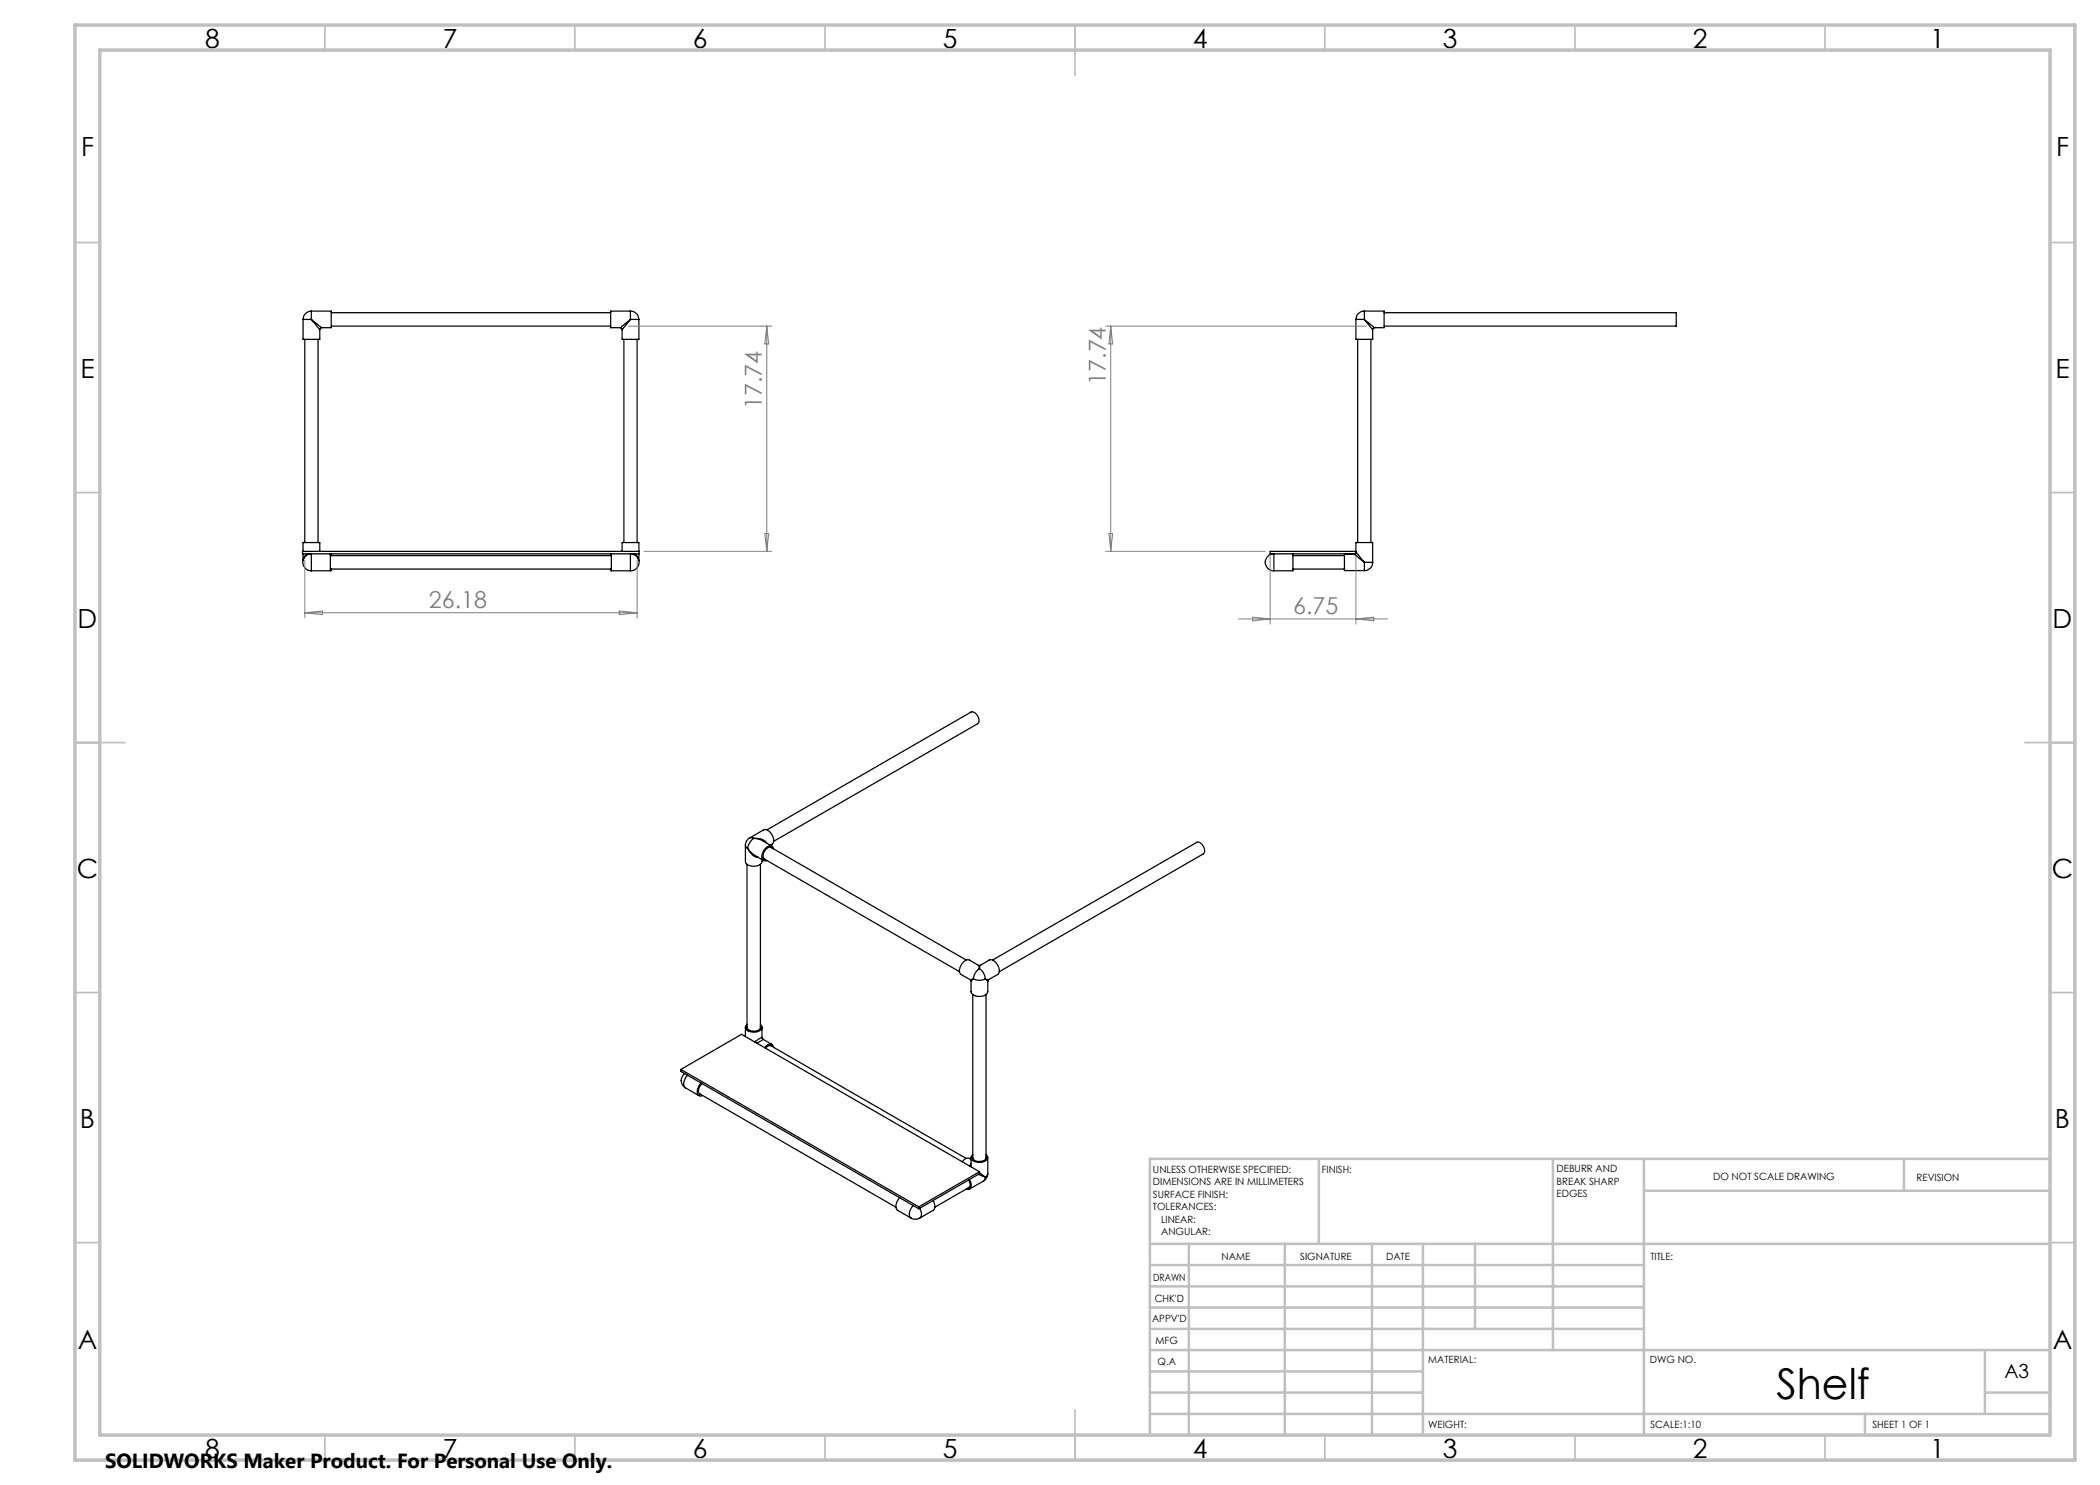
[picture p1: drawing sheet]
<svg xmlns="http://www.w3.org/2000/svg" width="420mm" height="297mm" viewBox="0 0 420 297" stroke-linecap="round" stroke-linejoin="round" font-family="sans-serif">
<g fill="none" stroke="#000" stroke-width=".25">
<path d="M60.6 63.9h1.7M60.6 63.9v4h3.4v-2M61 67.9v40.6M62.3 62.2v1.7M62.3 62.2a1.69 1.69 0 0 0-1.7 1.7M62.3 62.2h4v3.3h-2l-2-1.6M62.3 63.9l1.7 2M63.6 67.9v40.6M64.3 65.5l-.2 .1-.1 .3M66.3 65.2h55.8M66.3 62.5h55.8M124.1 65.5l.2 .1 .1 .3"/>
<path d="M124.8 67.9v40.6M126.1 62.2h-4v3.3h1.9M126.1 62.2v1.7M126.1 63.9h1.7M126.1 62.2a1.69 1.69 0 0 1 1.7 1.7M126.1 63.9l-2.1 1.6M126.1 63.9l-1.7 2M127.4 67.9v40.6M127.8 63.9v4h-3.4v-2M271.2 63.9h1.7M271.2 63.9v4h3.3v-2M271.5 67.9v40.6"/>
<path d="M272.9 62.2a1.69 1.69 0 0 0-1.7 1.7M272.9 62.2v1.7M272.9 62.2h3.9v3.3h-1.9M272.9 63.9l2 1.6M272.9 63.9l1.6 2M274.2 67.9v40.6M274.9 65.5l-.3 .1-.1 .3M276.8 62.5h58.4v2.7h-58.4M60.6 110.3v-1.8h3.4v1.8M60.6 110.8v1.3M61 111.4l.5-.5 .8-.1v3.3a1.63 1.63 0 0 1-1.6-.9 1.63 1.63 0 0 1 .3-1.8zM61.3 110.8l-.6 1"/>
<path d="M66.1 110.8h.2v.3M66.1 110.8v3.4h-3.8M66.1 113.8h56.2M66.1 111.1h56.2M66.3 113.8v.3h-.2M122.1 113.8v.3h.2M122.3 110.8h-.2v.3M122.3 110.8v3.4h3.8M124.4 110.3v-1.8h3.4v3.6M126.1 110.8a1.66 1.66 0 0 1 1.7 1.6 1.66 1.66 0 0 1-1.7 1.7zM127 110.8l.5 .5 .2 .5M127.8 110.3h-67.3v.5h67.3"/>
<path d="M253.4 111.4l.4-.3 1-.3v3.3a1.63 1.63 0 0 1-1.6-.9 1.63 1.63 0 0 1 .2-1.8zM258.6 110.8v3.4h-3.8M258.6 113.8h10.3M258.6 111.1h10.3M270.8 110.8h-1.9v3.3h4M270.8 110.8l2.1 1.7M271 110.8h-.2M271.2 110.3h-17.2v.5h17.2v-2.3h3.3v4M271.2 110.4l1.7 2.1M272.9 112.5v1.6M272.9 112.5h1.6M274.5 112.5a1.63 1.63 0 0 1-1.6 1.6"/>
<path d="M149.1 169v3.3a1.86 1.86 0 0 0 2.6 .8 .99 .99 0 0 0 .7-1.2M149.1 169l.1 .3 .4 .4M149.4 172.9v32.7M149.6 169.7l1.2 1.3 1.9 1.1M149.6 169.7a2.49 2.49 0 0 0 2.1 1.8M149.9 167.6a1.56 1.56 0 0 0-.8 1.4M149.9 167.6l2.8-1.6a1.88 1.88 0 0 1 2 1.9 .97 .97 0 0 1-.6 1.1M149.9 167.6l.5-.1 .3 .2M150.7 167.7a2.71 2.71 0 0 0-1.1 2M150.7 167.7l1.5 .3 2.2 1.2M150.7 167.7a2.71 2.71 0 0 1 2.6 .9M152.1 172.9v32.7"/>
<path d="M152.8 171.8l39.1 22.5M153.4 166l40.8-23.6a1.56 1.56 0 0 1 1.3 2.3l-40.8 23.6M154.1 169.4l39.2 22.6M154.3 169.6a1.25 1.25 0 0 0-1.6 1.1 .94 .94 0 0 0 .3 1.2M154.7 169.8a.78 .78 0 0 0-.6-.7 .78 .78 0 0 0-.8 .4l-.2 .1a1.73 1.73 0 0 0-.3 2.5h.6M194 196l.2 .3M194.2 196.3v2a1.72 1.72 0 0 0 2.3 .9 1.13 1.13 0 0 0 1.1-.9v-2M194.6 198.9v32.7M194.7 195.8a2.62 2.62 0 0 0 2.4 0M194.7 195.8l-.5 .5M194.7 195.8l-.7 .1M195.7 193.1h.4"/>
<path d="M195.7 193.1l-1.8-1.1a2.01 2.01 0 0 0-2 2.2l.2 .6 1.9 1.1M195.7 193.1l.2 .6M195.9 193.7a2.61 2.61 0 0 1 1.2 2.1M195.9 193.7a2.71 2.71 0 0 0-1.2 2.1M196.1 193.1l1.7-1.1a1.92 1.92 0 0 1 2 1.9v.6l-.2 .4-1.9 1M196.1 193.1l-.2 .6M197.1 195.8l.5 .5M197.1 195.8l.6 .1M197.2 198.9v32.7M197.7 196l-.1 .3M198.5 192l40.8-23.5a1.55 1.55 0 0 1 1.6 2l-.2 .3-40.9 23.5M136.2 213.9l12.1-7 47.6 27.4"/>
<path d="M136.2 213.9l47.6 27.5M136.2 213.9v.4l47.6 27.5M136.9 214.7a1.71 1.71 0 0 0 .2 2.9M137.1 217.6l2.7 1.5M137.5 215l-.1 .2a1.77 1.77 0 0 0-.3 2.4M140.2 216.6l-.1 .1a2.08 2.08 0 0 0-.4 2.3l.4 .2 .4-.1M140.4 216.7a1.48 1.48 0 0 0-.4 2.1l39.2 22.6M149.1 205.5v1.8M149.4 204.9a.79 .79 0 0 0-.2 .9 .79 .79 0 0 0 .8 .5l.2 .1a1.78 1.78 0 0 0 2.2-.9v-.3l-.3-.3M149.4 205.3a1.2 1.2 0 0 0 1.6 .9 .9 .9 0 0 0 1.1-.9M152.4 207.5l.2 .4M152.4 207.5l-1.5 .9"/>
<path d="M152.4 205.5v2M152.6 207.9l-1.3 .7M152.6 207.9l1.8 1M154.1 209.1l39.2 22.6M154.3 209.2a.88 .88 0 0 0-1.2 .5M154.7 209.5a.74 .74 0 0 0-.5-.7 .74 .74 0 0 0-.8 .3l-.5 .4M180 239.5l-.1 .1a1.8 1.8 0 0 0-.4 2.5l2.7 1.5M193.7 236a1.11 1.11 0 0 1-.1 1.6M193.8 237.5l-6.8 3.9M193.9 235.9a1.35 1.35 0 0 1-.1 2l-.5-.1M194.2 231.9a1.17 1.17 0 0 0-1.8 .4M194.2 232.8l-.2 .5"/>
<path d="M194.2 231.5v1.9M194.6 230.9a.77 .77 0 0 0-.4 .9 .77 .77 0 0 0 .8 .5 2.13 2.13 0 0 0 2.5-.6v-.4l-.3-.4M194.6 231.4a1.35 1.35 0 0 0 2 .8l.5-.4 .1-.4M195.7 234.9l1.4 .5M195.9 234.6l1.2 .8M195.9 234.3l-12.1 7.1M195.9 234.3v.4l-12.1 7.1M196.7 236.2l-2.8 1.6M197.1 235.4l-.4 .8M197.6 234.8a1.88 1.88 0 0 1-.9 1.4M197.6 234.8l-.5 .6M197.6 231.5v3.3"/>
<path d="M182.2 243.6a1.87 1.87 0 0 0 1.7 0M182.6 241.1v.1a1.81 1.81 0 0 0-.4 2.4M183.8 241.4v.4M183.9 241.6a1.55 1.55 0 0 1 0 2M186.6 240.1a1.49 1.49 0 0 1 0 2l-2.7 1.5"/>
</g>
<g fill="none" stroke="#808080" stroke-width=".2">
<path d="M125.7 65.2h28.7M153.4 65.2v45.1M153.4 65.2l.3 3.6h-.7zM221.2 65.2h52.1M222.1 65.2l.4 3.6h-.7zM222.1 65.2v45.1M61 112v11.6M127.4 112v11.6M128.8 110.3h25.6M153 106.7h.7l-.3 3.6zM221.2 110.3h31.8M221.8 106.7h.7l-.4 3.6z"/>
<path d="M254 111.3v13.5M271.2 111.3v13.5M61 122.6h66.4M61 122.6l3.5-.4v.7zM123.9 122.2l3.5 .4-3.5 .3zM247.7 123.8h29.8M250.5 123.4l3.5 .4-3.5 .4zM271.2 123.8l3.5-.4v.8z"/>
</g>
<g fill="none" stroke="#c0c0c0" stroke-width=".35">
<path d="M65 5v5M115 5v5M165 5v5M215 5v10M265 5v5M315 5v5M365 5v5M15 48.5h5M410 48.5h5M15 98.5h5M410 98.5h5M15 148.5h10"/>
<path d="M405 148.5h10M15 198.5h5M410 198.5h5M15 248.5h5M410 248.5h5M65 287v5M115 287v5M165 287v5M215 282v10M265 287v5M315 287v5M365 287v5"/>
</g>
<g fill="none" stroke="#c0c0c0" stroke-width=".5">
<path d="M263.8 231.8v17M310.6 231.8v38.2M328.8 231.8v55.2M328.8 238.2h81.2M380.8 231.8v6.4M410 231.8h-180v55.2M230 248.8h180M230 257.3h98.8M230 253h98.8M237.8 248.8v38.2M257 248.8v38.2M274.4 248.8v38.2"/>
<path d="M284.6 248.8v38.2M295 248.8v17M230 265.8h98.8M230 261.5h98.8M230 278.5h54.6M230 274.3h54.6M230 270h180M397 278.5h13M397 270v12.8M230 282.8h180M373 282.8v4.2"/>
</g>
<path d="M15 5h400v287h-400zM20 10h390v277h-390z" fill="none" stroke="#c0c0c0" stroke-width=".7"/>
<text font-size="8.5" x="355.3" y="279.7">Shelf</text>
<g font-size="5.3">
<text x="41" y="9.5">8</text>
<text x="88.5" y="9.5">7</text>
<text x="138.5" y="9.5">6</text>
<text x="188.5" y="9.5">5</text>
<text x="238.5" y="9.5">4</text>
<text x="288.5" y="9.5">3</text>
<text x="338.5" y="9.5">2</text>
<text x="386" y="9.5">1</text>
<text x="16.2" y="31.3">F</text>
<text x="411.2" y="31.3">F</text>
<text x="16.1" y="75.5">E</text>
<text x="411.1" y="75.5">E</text>
<text x="15.5" y="125.5">D</text>
<text x="410.5" y="125.5">D</text>
<text x="15.4" y="175.5">C</text>
<text x="410.4" y="175.5">C</text>
<text x="16" y="225.5">B</text>
<text x="411" y="225.5">B</text>
<text x="15.5" y="269.8">A</text>
<text x="410.5" y="269.8">A</text>
<text x="41" y="291.5">8</text>
<text x="88.5" y="291.5">7</text>
<text x="138.5" y="291.5">6</text>
<text x="188.5" y="291.5">5</text>
<text x="238.5" y="291.5">4</text>
<text x="288.5" y="291.5">3</text>
<text x="338.5" y="291.5">2</text>
<text x="386" y="291.5">1</text>
</g>
<g font-size="4.7" fill="#808080">
<text x="221.2" y="77" transform="rotate(-90 221.2 77)">17.74</text>
<text x="152.4" y="81.8" transform="rotate(-90 152.4 81.8)">17.74</text>
<text x="85.8" y="121.5">26.18</text>
<text x="258.6" y="122.8">6.75</text>
</g>
<text font-size="4.1" x="21" y="293.7">SOLIDWORKS Maker Product. For Personal Use Only.</text>
<text font-size="3.9" x="400.9" y="275.5">A3</text>
<g font-size="2">
<text x="230.6" y="234.6">UNLESS OTHERWISE SPECIFIED:</text>
<text x="230.6" y="237.1">DIMENSIONS ARE IN MILLIMETERS</text>
<text x="230.6" y="239.6">SURFACE FINISH:</text>
<text x="264.4" y="234.6">FINISH:</text>
<text x="311.3" y="234.5">DEBURR AND</text>
<text x="311.3" y="237">BREAK SHARP</text>
<text x="311.3" y="239.5">EDGES</text>
<text x="342.6" y="236">DO NOT SCALE DRAWING</text>
<text x="383.3" y="236.2">REVISION</text>
<text x="230.6" y="242.1">TOLERANCES:</text>
<text x="232.2" y="244.6">LINEAR:</text>
<text x="232.2" y="247.1">ANGULAR:</text>
<text x="244.3" y="252">NAME</text>
<text x="260" y="251.9">SIGNATURE</text>
<text x="277.2" y="251.9">DATE</text>
<text x="330.1" y="251.9">TITLE:</text>
<text x="230.6" y="256.1">DRAWN</text>
<text x="230.9" y="260.3">CHK'D</text>
<text x="230.4" y="264.4">APPV'D</text>
<text x="231.1" y="268.8">MFG</text>
<text x="231.5" y="273">Q.A</text>
<text x="285.6" y="272.5">MATERIAL:</text>
<text x="330" y="272.5">DWG NO.</text>
<text x="285.6" y="285.5">WEIGHT:</text>
<text x="330.1" y="285.6">SCALE:1:10</text>
<text x="374.5" y="285.6">SHEET 1 OF 1</text>
</g>
</svg>
